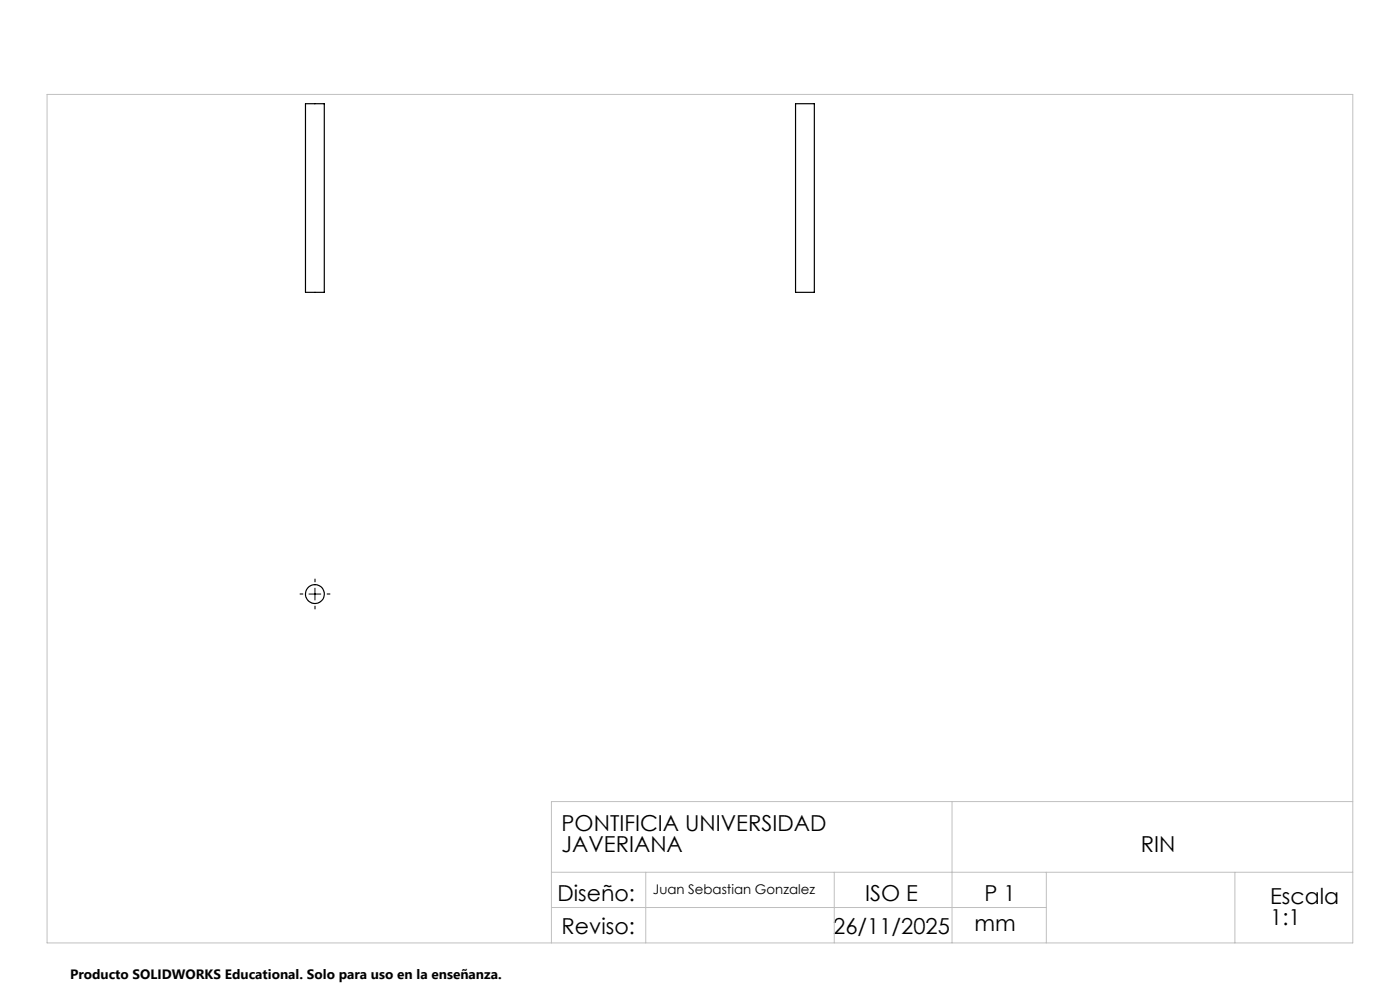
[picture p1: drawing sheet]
<svg xmlns="http://www.w3.org/2000/svg" width="297mm" height="210mm" viewBox="0 0 297 210" stroke-linecap="round" stroke-linejoin="round" font-family="sans-serif">
<g fill="none" stroke="#000" stroke-width=".25">
<path d="M64.8 22h4v40h-4zM168.8 22h4v40h-4z"/>
<circle cx="66.8" cy="126" r="2"/>
</g>
<path d="M64.3 126h-.7M66.8 123.5v-.7M66.8 128.5v.8M69.3 126h.8" fill="none" stroke="#000" stroke-width=".21" stroke-dasharray="15.2 1.3 1.3 1.3" stroke-linecap="butt"/>
<path d="M65.5 126h2.6M66.8 124.8v2.5" fill="none" stroke="#000" stroke-width=".21"/>
<path d="M10 20h277v180h-277zM202 170v30M287 170h-170v30M117 185h170M117 192.5h105M137 185v15M177 185v15M222 185v15M262 185v15" fill="none" stroke="#c0c0c0" stroke-width=".21"/>
<g font-size="4.7">
<text x="119.1" y="176.3">PONTIFICIA UNIVERSIDAD</text>
<text x="119.1" y="180.8">JAVERIANA</text>
<text x="242" y="180.8">RIN</text>
<text x="118.3" y="191.1">Diseño:</text>
<text x="183.5" y="191.1">ISO E</text>
<text x="208.9" y="191.1">P 1</text>
<text x="269.5" y="191.8">Escala</text>
<text x="206.8" y="197.4">mm</text>
<text x="269.5" y="196.3">1:1</text>
<text x="119.1" y="198.2">Reviso:</text>
<text x="176.8" y="198.2">26/11/2025</text>
</g>
<text font-size="2.9" x="14.9" y="207.6">Producto SOLIDWORKS Educational. Solo para uso en la enseñanza.</text>
<text font-size="2.8" x="138.5" y="189.7">Juan Sebastian Gonzalez</text>
</svg>
